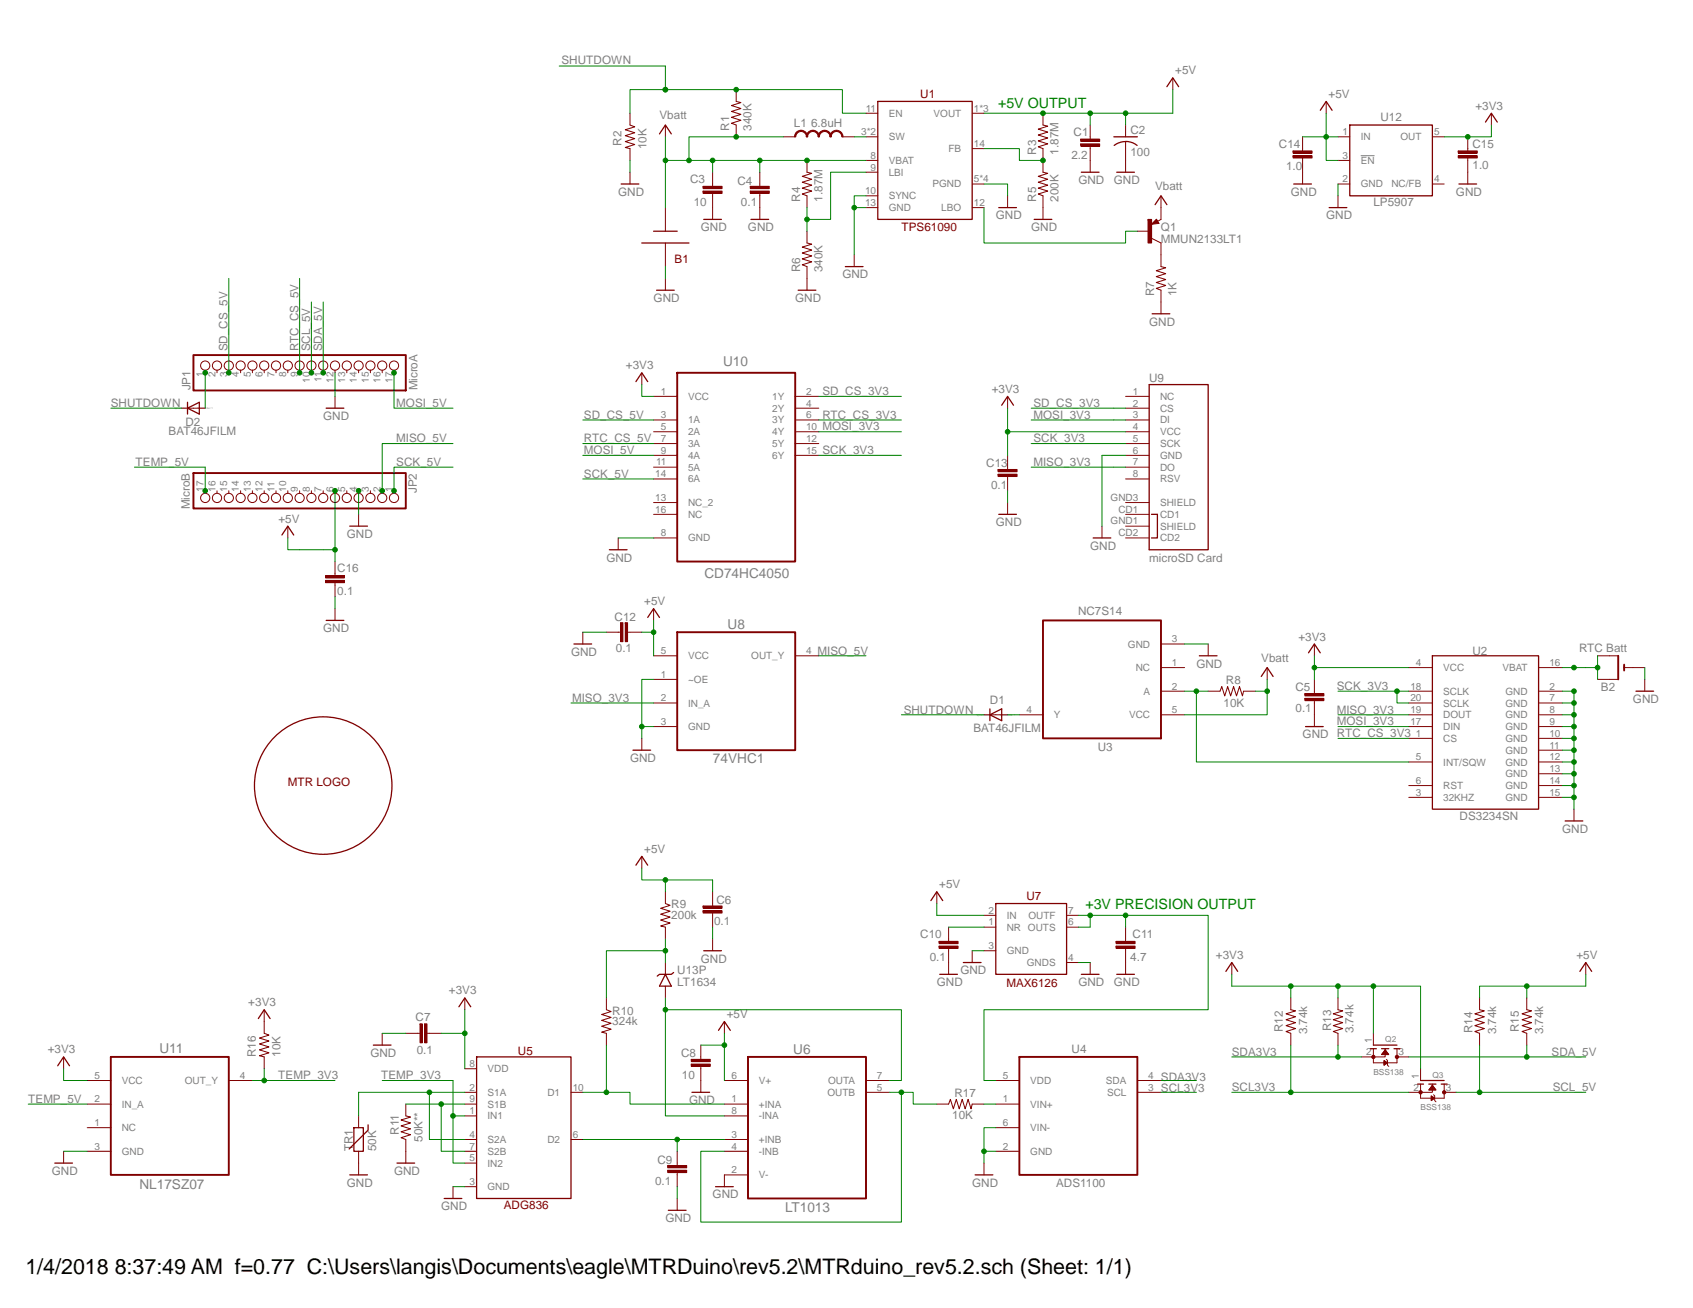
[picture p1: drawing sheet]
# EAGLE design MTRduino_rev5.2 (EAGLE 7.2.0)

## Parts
B1  2x AA BATT  BATT_AA2  [BATT_AA2]
B2  RTC Batt  CR1220SMT  [CR1220-SMD]
C1  2.2  C-EUC0603  [C0603]
C2  100  C-USC1206K  [C1206K]
C3  10  C-EUC0603  [C0603]
C4  0.1  C-EUC0603  [C0603]
C5  0.1  C-EUC0603  [C0603]
C6  0.1  C-EUC0603  [C0603]
C7  0.1  C-EUC0603  [C0603]
C8  10  C-EUC0603  [C0603]
C9  0.1  C-EUC0603  [C0603]
C10  0.1  C-EUC0603  [C0603]
C11  4.7  C-EUC0603  [C0603]
C12  0.1  C-EUC0603  [C0603]
C13  0.1  C-EUC0603  [C0603]
C14  1.0  C-EUC0603  [C0603]
C15  1.0  C-EUC0603  [C0603]
C16  0.1  C-EUC0603  [C0603]
D1  BAT46JFILM  DIODE-SOD323-R  [SOD323-R]
D2  BAT46JFILM  DIODE-SOD323-R  [SOD323-R]
JP1  MicroA  PINHD-1X17  [1X17]
JP2  MicroB  PINHD-1X17  [1X17]
L1  6.8uH  L-USVLC6045  [VLC6045]
Q1  MMUN2133LT1  MMUN2111LT1  [SC59-BEC]
Q2  BSS138  MOSFET-NREFLOW  [SOT23]
Q3  BSS138  MOSFET-NREFLOW  [SOT23]
R1  340K  R-US_R0603  [R0603]
R2  10K  R-US_R0603  [R0603]
R3  1.87M  R-US_R0805  [R0805]
R4  1.87M  R-US_R0805  [R0805]
R5  200K  R-US_R0603  [R0603]
R6  340K  R-US_R0603  [R0603]
R7  1K  R-US_R0603  [R0603]
R8  10K  R-US_R0603  [R0603]
R9  200k  R-US_R1206  [R1206]
R10  324k  R-US_R1206  [R1206]
R11  50K**  R-US_R2010  [R2010]
R12  3.74k  R-US_R0603  [R0603]
R13  3.74k  R-US_R0603  [R0603]
R14  3.74k  R-US_R0603  [R0603]
R15  3.74k  R-US_R0603  [R0603]
R16  10K  R-US_R0603  [R0603]
R17  10K  R-US_R0603  [R0603]
TR1  50K  THERMISTOR_R-5  [R-5]
U1  TPS61090  TPS61090RSAR  [QFN16-4X4]
U2  DS3234SN  DS3234  [DS3234]
U3  NC7S14  1P1G14MDBVREPG4  [SOT95P280X145-5N]
U4  ADS1100  ADS1100A0IDBVT  [SOT95P280X145-6N]
U5  ADG836  [MSOP10]
U6  LT1013  LT1013DS8PBF  [SOIC127P600X175-8N]
U7  MAX6126  [SOIC127P600X175-8N]
U8  74VHC1  M74VHC1GT125DF1G  [SOT65P210X110-5N]
U9  microSD Card  USD-SOCKET  [MICROSD_1:1]
U10  CD74HC4050  M74HC4050RM13TR  [SOIC127P600X175-16N]
U11  NL17SZ07  NL17SZ07DFT2G  [SOT65P210X110-5N]
U12  LP5907  TPS77030  [SOT23-DBV]
U13  LT1634  LT1634BIS8-1.25  [S8]
U$1  MTRLOGO  [MTRLOGO]

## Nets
+3V3: C5.1 C7.2 C13.1 C15.1 Q2.1(G) Q3.1(G) R12.2 R13.2 R16.1 U2.4(VCC) U5.8(VDD) U9.4(VCC) U10.1(VCC) U11.5(VCC) U12.5(OUT)
+5V: C1.1 C2.1 C6.2 C8.2 C12.1 C14.1 C16.1 JP2.6 R3.2 R9.1 R14.2 R15.2 U1.1(VOUT) U1.15(VOUT) U1.16(VOUT) U6.6(V+) U7.2(IN) U8.5(VCC) U12.1(IN) U12.3(!EN)
GND: B1.-(+) B2.- C1.2 C2.2 C3.2 C4.2 C5.2 C6.1 C7.1 C8.1 C9.1 C10.2 C11.2 C12.2 C13.2 C14.2 C15.2 C16.2 JP1.12 JP2.4 R2.2 R5.1 R6.1 R7.1 R11.1 TR1.2 U1.5(PGND) U1.6(PGND) U1.7(PGND) U1.10(SYNC) U1.13(GND) U1.EXP(PGND) U2.2(GND) U2.7(GND) U2.8(GND) U2.9(GND) U2.10(GND) U2.11(GND) U2.12(GND) U2.13(GND) U2.14(GND) U2.15(GND) U3.3(GND) U4.2(GND) U4.6(VIN-) U5.3(GND) U6.2(V-) U7.3(GND) U7.4(GNDS) U8.1(~OE) U8.3(GND) U9.6(GND) U10.8(GND) U11.3(GND) U12.2(GND)
MISO_3V3: U2.19(DOUT) U8.2(IN_A) U9.7(DO)
MISO_5V: JP2.2 U8.4(OUT_Y)
MOSI_3V3: U2.17(DIN) U9.3(DI) U10.10(4Y)
MOSI_5V: JP1.17 U10.9(4A)
N$1: D1.A U3.4(Y)
N$2: C9.2 U5.6(D2) U6.3(+INB)
N$3: R17.2 U4.1(VIN+)
N$4: C10.1 U7.1(NR)
N$5: R17.1 U6.4(-INB) U6.5(OUTB)
N$6: B2.+$1(+) B2.+$2(+1) U2.16(VBAT)
N$7: L1.P$3 U1.3(SW) U1.4(SW)
N$8: R9.2 R10.1 U13.6(VOUT)
N$9: TR1.1 U5.2(S1A) U5.4(S2A)
N$10: R11.2 U5.7(S2B) U5.9(S1B)
N$11: R4.1 R6.2 U1.9(LBI)
N$12: Q1.C R7.2
N$13: R3.1 R5.2 U1.14(FB)
N$14: U6.7(OUTA) U6.8(-INA) U13.4(GND)
N$16: R10.2 U5.10(D1) U6.1(+INA)
N$17: R8.1 U2.5(INT/SQW) U3.2(A)
N$19: Q1.B U1.12(LBO)
N$21: D2.A JP1.1
N$38: C11.1 U4.5(VDD) U7.6(OUTS) U7.7(OUTF)
RTC_CS_3V3: U2.1(CS) U10.6(3Y)
RTC_CS_5V: JP1.9 U10.7(3A)
SCK_3V3: U2.18(SCLK) U2.20(SCLK) U9.5(SCK) U10.15(6Y)
SCK_5V: JP2.1 U10.14(6A)
SCL3V3: Q3.2(S) R12.1 U4.3(SCL)
SCL_5V: JP1.10 Q3.3(D) R14.1
SD_CS_3V3: U9.2(CS) U10.2(1Y)
SD_CS_5V: JP1.3 U10.3(1A)
SDA3V3: Q2.2(S) R13.1 U4.4(SDA)
SDA_5V: JP1.11 Q2.3(D) R15.1
SHUTDOWN: D1.C D2.C R1.2 R2.1 U1.11(EN)
TEMP_3V3: R16.2 U5.1(IN1) U5.5(IN2) U11.4(OUT_Y)
TEMP_5V: JP2.17 U11.2(IN_A)
V+: B1.+(-) C3.1 C4.1 L1.P$2 Q1.E R1.1 R4.2 R8.2 U1.8(VBAT) U3.5(VCC) ; supply symbol labelled Vbatt
Unconnected: JP1.2 JP1.4 JP1.5 JP1.6 JP1.7 JP1.8 JP1.13 JP1.14 JP1.15 JP1.16 JP2.3 JP2.5 JP2.7 JP2.8 JP2.9 JP2.10 JP2.11 JP2.12 JP2.13 JP2.14 JP2.15 JP2.16 U2.3(32KHZ) U2.6(RST) U3.1(NC) U9.1(NC) U9.8(RSV) U9.CD1 U9.CD2 U9.GND1(SHIELD) U9.GND3(SHIELD) U10.4(2Y) U10.5(2A) U10.11(5A) U10.12(5Y) U10.13(NC_2) U10.16(NC) U11.1(NC) U12.4(NC/FB)

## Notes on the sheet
- +5V OUTPUT
- +3V PRECISION OUTPUT

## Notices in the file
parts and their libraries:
SparkFun-FreqCtrl: Licensing: Creative Commons ShareAlike 4.0 International - https://creativecommons.org/licenses/by-sa/4.0
